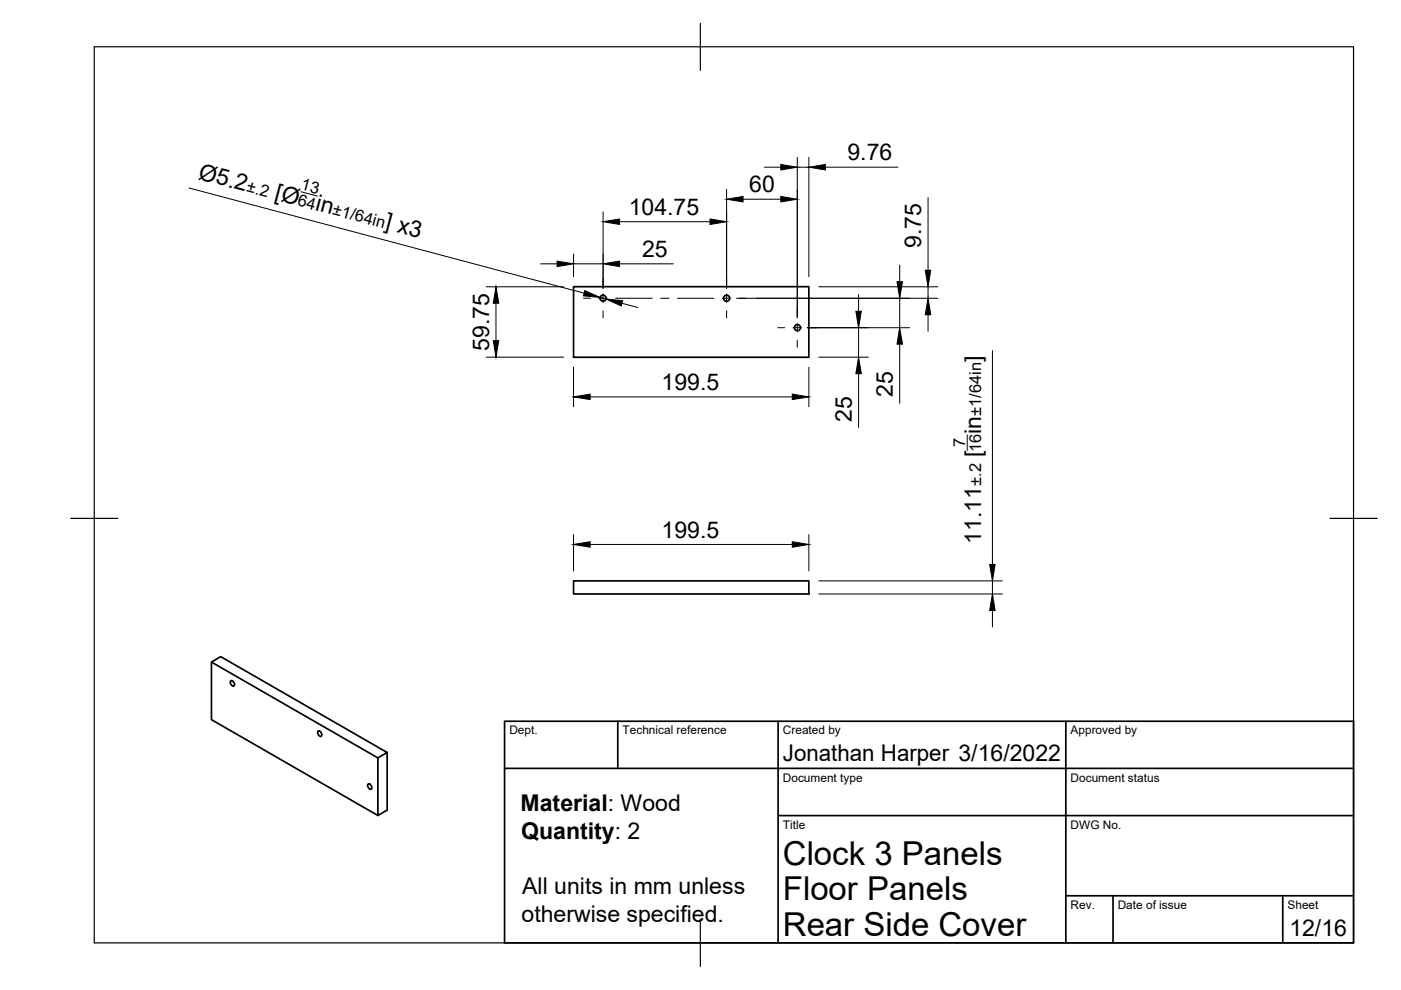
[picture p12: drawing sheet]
<svg xmlns="http://www.w3.org/2000/svg" width="297mm" height="210mm" viewBox="0 0 297 210" stroke-linecap="round" stroke-linejoin="round" font-family="sans-serif">
<!-- layer: Visible -->
<g fill="none" stroke="#000" stroke-width=".36">
<path d="M121.6 60.8h49.9v14.9h-49.9zM121.6 123.2h49.9v2.7h-49.9zM44.8 140.4l2-1.2 35.3 20.3-2 1.2zM44.8 140.4v12.2l35.3 20.3M48.9 144.4l.1-.1a.71 .71 0 0 1 .5 1.2 .84 .84 0 0 1-.6-1.1zM67.4 155.1l.2-.1a.71 .71 0 0 1 .4 1.1 .84 .84 0 0 1-.6-1zM82.1 159.5v12.3l-2 1.1v-12.2M78 166.3l.2-.1a.71 .71 0 0 1 .4 1.2 .84 .84 0 0 1-.6-1.1z"/>
<circle cx="127.9" cy="63.2" r=".65"/>
<circle cx="154.1" cy="63.2" r=".65"/>
<circle cx="169.1" cy="69.5" r=".65"/>
</g>
<!-- layer: Border -->
<path d="M20 9.9h267v190h-267zM148.5 4.9v10M15 109.9h10M282 109.9h10M148.5 194.9v10" fill="none" stroke="#000" stroke-width=".25"/>
<!-- layer: TitleBlock -->
<path d="M107 152.9h180v47h-180zM131 152.9v10M165 152.9v47M226 152.9v47M107 162.9h180M165 172.9h122M226 189.9h61M236 189.9v10M272 189.9v10" fill="none" stroke="#000" stroke-width=".36"/>
<!-- layer: Center Lines -->
<g fill="none" stroke="#000" stroke-width=".21">
<path d="M127.9 59.1v1.5M154.1 59.1v1.5M123.7 63.2h1.5M127 63.2h1.8M127.9 62.3v1.8M127.9 65.9v1.5M130.5 63.2h7.8M140.1 63.2h1.7M143.6 63.2h7.8M153.1 63.2h1.8M154.1 62.3v1.8M154.1 65.9v1.5"/>
<path d="M156.7 63.2h1.5M164.9 69.5h1.5M168.1 69.5h1.8M169 65.3v1.5M169 68.6v1.8M169 72.2v1.4M171.7 69.5h1.5"/>
</g>
<!-- layer: Dimensions -->
<g fill="none" stroke="#000" stroke-width=".21">
<path d="M40.1 39.8l83.7 22.4M162.1 35.4h3.4M169 33.4v34M169 35.4h2.5M171.5 33.4v25.3M175 35.4h15.4M63.8 40.7l3.5 .9M114.6 55.9h3.5M121.6 53.8v4.9M121.6 55.9h6.3M127.9 44.9v16.2M131.4 55.9h11.4"/>
<path d="M131.4 47h19.1M154.1 40.1v21M157.5 42.2h8M190.8 56.2v3.5M196.8 41.9v15.4M103.1 60.8h16.4M103.1 75.7h16.4M105.2 64.3v7.9M121.6 77.8v8.4M127.2 63.1l1.3 .3M131.9 64.3l3.4 .9M156.1 63.2h42.8"/>
<path d="M171.2 69.5h21.6M171.5 77.8v8.4M173.6 60.8h25.3M173.6 75.7h10.5M182 62.5v3.5M182 69.5v6.2M182 79.2v11.4M190.8 63.2v6.3M190.8 73v12.5M196.8 60.8v2.4M196.8 66.7v3.5M210.4 74.3v45.4"/>
<path d="M125.1 84.2h42.9M205.1 92.2v3.3M121.6 113.3v7.8M125.1 115.4h42.9M171.5 113.3v7.8M173.6 123.2h38.9M173.6 125.9h38.9M210.4 123.2v2.7M210.4 129.4v3.5"/>
</g>
<g fill="#000" stroke="#000" stroke-width=".21">
<path d="M165.5 34.9l3.5 .5-3.5 .6zM171.5 35.4l3.5-.5v1.1zM118.1 55.4l3.5 .5-3.5 .6zM127.9 55.9l3.5-.5v1.1zM127.9 47l3.5-.6v1.2zM150.5 46.4l3.6 .6-3.6 .6zM154.1 42.2l3.4-.6v1.2zM165.5 41.6l3.5 .6-3.5 .6zM190.2 59.7h1.1l-.5 3.5zM196.2 57.3h1.1l-.5 3.5zM105.2 60.8l.5 3.5h-1.1zM104.6 72.2h1.1l-.5 3.5z"/>
<path d="M124 61.6l3.2 1.5-3.5-.4zM128.5 63.4l3.5 .3-.3 1.2zM181.5 66h1.1l-.6 3.5zM182 75.7l.6 3.5h-1.1zM190.8 69.5l.5 3.5h-1.1zM196.8 63.2l.5 3.5h-1.1zM121.6 84.2l3.5-.6v1.1zM168 83.6l3.5 .6-3.5 .5zM121.6 115.4l3.5-.5v1.1zM168 114.9l3.5 .5-3.5 .6zM209.8 119.7h1.2l-.6 3.5zM210.4 125.9l.6 3.5h-1.2z"/>
</g>
<g font-size="7">
<text x="166" y="183.4">Clock 3 Panels</text>
<text x="166" y="190.9">Floor Panels</text>
<text x="166" y="198.4">Rear Side Cover</text>
</g>
<g font-size="4.9">
<text x="179.7" y="34">9.76</text>
<text x="41.8" y="37.9" transform="rotate(15 41.8 37.9)">Ø5.2</text>
<text x="158.9" y="40.8">60</text>
<text x="58.1" y="42.2" transform="rotate(15 58.1 42.2)">[Ø</text>
<text x="66.7" y="44.5" transform="rotate(15 66.7 44.5)">in</text>
<text x="133.3" y="45.5">104.75</text>
<text x="81.4" y="48.4" transform="rotate(15 81.4 48.4)">] x3</text>
<text x="195.3" y="52.6" transform="rotate(-90 195.3 52.6)">9.75</text>
<text x="136.1" y="54.5">25</text>
<text x="103.7" y="74.4" transform="rotate(-90 103.7 74.4)">59.75</text>
<text x="208" y="76.8" transform="rotate(-90 208 76.8)">]</text>
<text x="140.3" y="82.7">199.5</text>
<text x="180.6" y="89.4" transform="rotate(-90 180.6 89.4)">25</text>
<text x="189.3" y="84.2" transform="rotate(-90 189.3 84.2)">25</text>
<text x="208" y="92" transform="rotate(-90 208 92)">in</text>
<text x="208" y="96.9" transform="rotate(-90 208 96.9)">[</text>
<text x="140.3" y="114">199.5</text>
<text x="208" y="115.3" transform="rotate(-90 208 115.3)">11.11</text>
<text x="166" y="161.4">Jonathan Harper 3/16/2022</text>
<text x="110.4" y="172">Material: Wood</text>
<text x="110.5" y="177.9">Quantity: 2</text>
<text x="110.7" y="189.6">All units in mm unless</text>
<text x="110.6" y="195.4">otherwise specified.</text>
<text x="273.4" y="198.6">12/16</text>
</g>
<g font-size="3.5">
<text x="52.1" y="40.6" transform="rotate(15 52.1 40.6)">±.2</text>
<text x="63.7" y="40.2" transform="rotate(15 63.7 40.2)">13</text>
<text x="62.9" y="43.5" transform="rotate(15 62.9 43.5)">64</text>
<text x="70.4" y="45.5" transform="rotate(15 70.4 45.5)">±1/64in</text>
<text x="208" y="88.2" transform="rotate(-90 208 88.2)">±1/64in</text>
<text x="204.6" y="94.8" transform="rotate(-90 204.6 94.8)">7</text>
<text x="208" y="95.9" transform="rotate(-90 208 95.9)">16</text>
<text x="208" y="103.1" transform="rotate(-90 208 103.1)">±.2</text>
</g>
<g font-size="2.5">
<text x="108" y="155.7">Dept.</text>
<text x="132" y="155.7">Technical reference</text>
<text x="166" y="155.7">Created by</text>
<text x="227" y="155.7">Approved by</text>
<text x="166" y="165.7">Document type</text>
<text x="227" y="165.7">Document status</text>
<text x="166" y="175.7">Title</text>
<text x="227" y="175.7">DWG No.</text>
<text x="227" y="192.7">Rev.</text>
<text x="237" y="192.7">Date of issue</text>
<text x="273" y="192.7">Sheet</text>
</g>
</svg>
